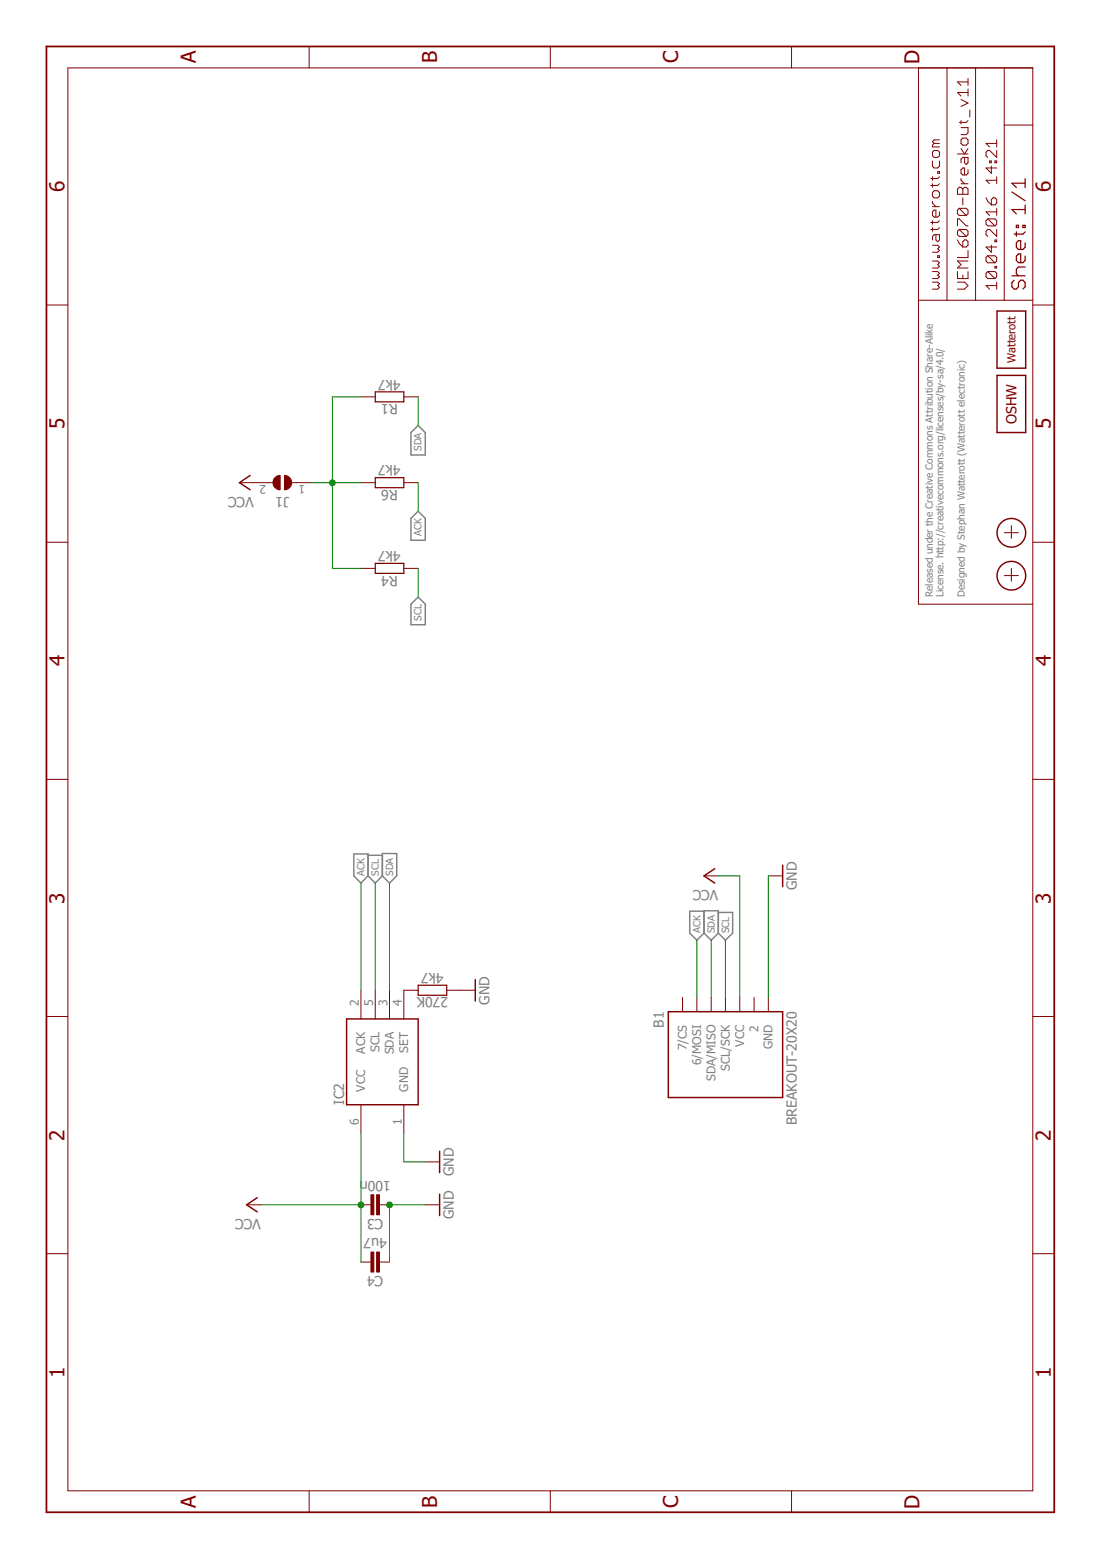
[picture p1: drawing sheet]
<svg xmlns="http://www.w3.org/2000/svg" width="210mm" height="297mm" viewBox="0 0 210 297" stroke-linecap="round" stroke-linejoin="round" font-family="sans-serif">
<path d="M78.3 82.4l1.4-1.4 1.3 1.4v4.2h-2.7zM78.3 98.7l1.4-1.4 1.3 1.4v4.2h-2.7zM78.3 115l1.4-1.3 1.3 1.3v4h-2.7zM67.4 162.6h2.7v4.2l-1.4 1.3-1.3-1.3zM70.1 166.8l1.4 1.3 1.3-1.3M70.1 162.9h2.7M72.8 162.5h2.8v4.3l-1.4 1.3-1.4-1.3zM134.1 177.7v-4.3h2.7v4.3M134.1 177.7l1.4 1.3 1.3-1.3M134.1 173.5h-2.7v4.2l1.3 1.3 1.4-1.3M136.8 173.7h2.8v4l-1.4 1.3-1.4-1.3" fill="none" stroke="#808080" stroke-width=".28"/>
<g fill="none" stroke="#800000" stroke-width=".19">
<path d="M12.9 12.9h183.8v271h-183.8zM58.9 8.8v4.1M104.8 8.8v4.1M150.8 8.8v4.1M174.9 12.9v102.1h21.8M180.4 12.9v44.3M183 18.9l1.4 .7-1.4 .7M184.4 14.9v1.4M184.4 16.9v1.4M184.4 17.6h-2l.6 .7M184.4 15.6h-2l.6 .7M185.8 12.9v44.3"/>
<path d="M191.3 12.9v44.3M177.6 30.6v1l.3 .4h.7l.3-.4v-1M177.6 33.7v.6M177.6 35v.7M177.6 38.3v.4l.7 .6M177.6 39.3h1.3M177.9 28.6h.7l.3 .4v.7l-.3 .3h-.7l-.3-.3v-.7zM177.9 36.3h.7l.3 .4v.6l-.3 .4h-.7l-.3-.4v-.6zM177.9 27.3h1M177.9 27.3l-.3 .3v.4h1.3M178.6 32.7h.3v.3h-.3zM178.9 35l-.3 .3h-1.3"/>
<path d="M178.9 33.7l-.3 .3h-1.3M178.9 26.6h-1l-.3 .4 .3 .3M182.4 36l.3-.3h.3l.4 .3 .3-.3h.3l.4 .3v1h-2zM182.4 29.3h2M182.7 39.7l-.3 .3v.7l.3 .3h1.3M182.7 39.7h1.3l.4 .3v.7l-.4 .3M182.7 39.7l1.3 1.3M183 24.3h1.4v1l-.4 .3h-1M183 35h1.4M183 34v.3l.7 .7M183 23v.6M183 28.3l.7 1 .7-1"/>
<path d="M183.4 26.3h.6l.4 .3v.7l-.4 .3h-.6l-.4-.3v-.7zM183.4 36v1M183.4 37.7v1.3M183.7 30v1l.3 .3 .4-.3v-1h-1l-.4 .3v.7M184.4 32.3v.7l-.4 .3h-.6l-.4-.3v-.7l.4-.3h.3v1.3M184.4 23l-.4 .3h-1.3M184.7 21v1.3M187.8 37.7l.4 .6 .6 .7M188.5 30.6h.3v.4h-.3zM188.8 31.6v1.4l-1-1h2M188.8 38l.4-.3h.3l.3 .3v.7l-.3 .3h-.7zM189.5 30.6h.3v.4h-.3z"/>
<path d="M189.8 26.6v1.4M189.8 28.6v1.4l-1.3-1.4h-.3l-.4 .4v.7l.4 .3M189.8 33.7v1.3M189.8 39.7v1.3M189.8 34.3h-2l.7 .7M189.8 27.3h-2l.7 .7M191.3 23.8h5.4M8.8 58.1h4.1M174.9 57.2h21.8M177.6 53.7h1l.3 .3-.3 .4 .3 .3-.3 .4h-1M177.6 51.7h1l.3 .3-.3 .4 .3 .3-.3 .3h-1M177.6 49.7h1l.3 .3-.3 .4 .3 .3-.3 .3h-1"/>
<path d="M177.6 46.7h1l.3 .3-.3 .4 .3 .3-.3 .3h-1M177.6 42v.7M177.6 43.3v.7M178.3 44.7v1l.3 .3 .3-.3v-1h-1l-.3 .3v.7M178.6 48.7h.3v.3h-.3zM178.9 43.3l-.3 .4h-1.3M178.9 40.3v.7l-.3 .3h-.7l-.3-.3v-.7l.3-.3h.4v1.3M178.9 42l-.3 .4h-1.3M182.4 53.7h1.3l.7 .7-.7 .7h-1.3M182.4 43v-1.3h.3l1.3 1.3h.4M182.4 51.7v1.3h2v-1.3M182.4 45.7l.3 .7 .7 .6"/>
<path d="M182.7 43.7l-.3 .3v.7l.3 .3h1.3M182.7 43.7h1.3l.4 .3v.7l-.4 .3M182.7 43.7l1.3 1.3M183.4 46l.3-.3h.3l.4 .3v.7l-.4 .3h-.6zM183.4 52.4v.6M184.4 47.7v1.3h-2M184.4 49.7h-2l.6 .7-.6 .6h2M188.2 51.7l-.4 .3v.7l.4 .3h1.3M188.2 41.7h1.3l.3 .3v.7l-.3 .3M188.2 41.7l-.4 .3v.7l.4 .3h1.3M188.2 48.7h1.3l.3 .3v.7l-.3 .3M188.2 51.7h1.3l.3 .3v.7l-.3 .3"/>
<path d="M188.2 48.7l-.4 .3v.7l.4 .3h1.3M188.2 51.7l1.3 1.3M188.2 48.7l1.3 1.3M188.2 41.7l1.3 1.3M188.8 46.7v1.3l-1-1h2M189.5 50.7h.3v.3h-.3zM189.5 45.7h.3v.3h-.3zM189.8 43.7v1.3l-1.3-1.3h-.3l-.4 .3v.7l.4 .3M189.8 54.4h-2l.7 .7M189.8 53.7v1.4M189.8 40.3h-2l.7 .7M196.7 58.1h4.1"/>
<path d="M68.7 75.6h2.8M76.9 75.6h2.8M45.6 91.9h6.4M55.5 91.9h3.7M68.7 91.9h2.8M76.9 91.9h2.8M8.8 103.3h4.1M68.7 108.2h2.8M76.9 108.2h2.8M191.3 109.6h2.7M191.3 101.4h2.7M192.6 100.1v2.4"/>
<path d="M192.6 108.2v2.5M196.7 103.3h4.1M8.8 148.4h4.1M196.7 148.4h4.1M134.1 166.8h2.7M146.3 166.8h2.8M8.8 193.5h4.1M68.7 188.6v5.4M71.5 188.6v5.4M74.2 188.6v5.4M79.7 188.6h-2.8v5.4M85.1 188.6h5.4"/>
<path d="M130 189.9v2.7M132.7 189.9v2.7M135.5 189.9v2.7M138.2 189.9v2.7M140.9 189.9v2.7M143.6 189.9v2.7M146.3 189.9v2.7M196.7 193.5h4.1M68.7 210.4v5.4M76.9 210.4v5.4M8.8 238.7h4.1M47 229.4h2.7"/>
<path d="M68.7 229.4h2M72.3 229.4h1.9M81 221.2h2.7M81 229.4h2.7M196.7 238.7h4.1M68.7 240.3h2M72.3 240.3h1.9M58.9 283.9v4.1M104.8 283.9v4.1M150.8 283.9v4.1"/>
</g>
<path d="M8.8 8.8h192v279.2h-192z" fill="none" stroke="#800000" stroke-width=".34"/>
<g fill="none" stroke="#800000" stroke-width=".23">
<path d="M192.7 36.6l2.6 1.6M195.3 39.9h-2.6l.9 .8M195.3 34v1.7M195.3 39.1v1.6M195.3 34.9h-2.6l.9 .8M192.7 52.5h2.6M193.2 53.4l-.5 .4v.8l.5 .4h.4l.4-.4v-.8l.4-.4h.4l.5 .4v.8l-.5 .4M193.6 42.9h.4v.4h-.4zM193.6 44.2v.8M194.8 42.9h.5v.4h-.5zM195.3 46.2v.9l-.5 .4h-.8l-.4-.4v-.9l.4-.4h.4v1.7M195.3 48.8v.8l-.5 .4h-.8l-.4-.4v-.8l.4-.5h.4v1.7"/>
<path d="M195.3 50.8h-1.3l-.4 .5v.8l.4 .4M195.3 44.2l-.5 .4h-1.6M71.5 74.6h5.4v1.9h-5.4zM71.5 91h5.4v1.9h-5.4zM71.5 107.3h5.4v1.9h-5.4zM79.7 187.6h5.4v1.9h-5.4z"/>
</g>
<g fill="none" stroke="#800000" stroke-width=".28">
<path d="M189.9 59.2h5.5v10.9h-5.5zM189.9 71.5h5.5v10.9h-5.5zM47.6 90.5l-2 1.4 2 1.4M136.1 165.4l-2 1.4 2 1.3M149.1 164.7v4.1M66 194h13.7v16.4h-13.7zM90.5 186.5v4.1M127.3 192.6h21.8v16.4h-21.8zM83.7 219.2v4.1M49 228l-2 1.4 2 1.4M83.7 227.4v4.1"/>
<circle cx="192.6" cy="109.6" r="2.73"/>
<circle cx="192.6" cy="101.5" r="2.73"/>
</g>
<g fill="#800000" stroke="#800000" stroke-width=".19">
<path d="M70.7 227.5h.5v3.8h-.5z"/>
<path d="M71.7 227.5h.6v3.8h-.6z"/>
<path d="M70.7 238.4h.5v3.8h-.5z"/>
<path d="M71.7 238.4h.6v3.8h-.6z"/>
</g>
<g fill="#800000" stroke="#800000" stroke-width=".19">
<path d="M52.4 90.9l.5-.3 .5-.1v2.8a1.36 1.36 0 0 1-1.3-.9 1.36 1.36 0 0 1 .3-1.5z" fill-rule="evenodd"/>
<path d="M54.2 90.5a1.37 1.37 0 0 1 1.4 1.4 1.37 1.37 0 0 1-1.4 1.4z" fill-rule="evenodd"/>
</g>
<g fill="none" stroke="#008000" stroke-width=".19">
<path d="M68.7 75.6h-5.4v32.6h5.4M79.7 75.6v5.4M59.2 91.9h9.5M79.7 91.9v5.4M79.7 108.2v5.5M68.7 168.1v20.5M71.5 168.1v20.5M74.2 168.1v20.5M132.7 179v10.9M135.5 179v10.9M136.8 166.8h4.1v23.1M138.2 179v10.9"/>
<path d="M146.3 166.8v23.1M68.7 215.8v24.5M76.9 215.8v5.4h4.1M49.7 229.4h19M81 229.4h-6.8v10.9"/>
</g>
<g fill="#008000" stroke="#008000" stroke-width=".19">
<circle cx="74.2" cy="229.4" r=".55"/>
<circle cx="68.7" cy="229.4" r=".55"/>
<circle cx="63.3" cy="91.9" r=".55"/>
</g>
<g font-size="3.9" fill="#800000">
<text x="37.3" y="12.1" transform="rotate(-90 37.3 12.1)">A</text>
<text x="83.2" y="12.1" transform="rotate(-90 83.2 12.1)">B</text>
<text x="129.2" y="12.1" transform="rotate(-90 129.2 12.1)">C</text>
<text x="175.1" y="12.2" transform="rotate(-90 175.1 12.2)">D</text>
<text x="12.3" y="36.6" transform="rotate(-90 12.3 36.6)">6</text>
<text x="200.2" y="36.6" transform="rotate(-90 200.2 36.6)">6</text>
<text x="12.3" y="81.7" transform="rotate(-90 12.3 81.7)">5</text>
<text x="200.2" y="81.7" transform="rotate(-90 200.2 81.7)">5</text>
<text x="12.3" y="126.9" transform="rotate(-90 12.3 126.9)">4</text>
<text x="200.2" y="126.9" transform="rotate(-90 200.2 126.9)">4</text>
<text x="12.3" y="172.1" transform="rotate(-90 12.3 172.1)">3</text>
<text x="200.2" y="172.1" transform="rotate(-90 200.2 172.1)">3</text>
<text x="12.3" y="217.2" transform="rotate(-90 12.3 217.2)">2</text>
<text x="200.2" y="217.2" transform="rotate(-90 200.2 217.2)">2</text>
<text x="12.3" y="262.4" transform="rotate(-90 12.3 262.4)">1</text>
<text x="200.2" y="262.4" transform="rotate(-90 200.2 262.4)">1</text>
<text x="37.3" y="287.1" transform="rotate(-90 37.3 287.1)">A</text>
<text x="83.2" y="287.1" transform="rotate(-90 83.2 287.1)">B</text>
<text x="129.2" y="287.1" transform="rotate(-90 129.2 287.1)">C</text>
<text x="175.1" y="287.2" transform="rotate(-90 175.1 287.2)">D</text>
</g>
<g font-size="2.7" fill="#808080">
<text x="75.8" y="76.9" transform="rotate(-180 75.8 76.9)">R1</text>
<text x="76.3" y="72.3" transform="rotate(-180 76.3 72.3)">4k7</text>
<text x="76.3" y="88.6" transform="rotate(-180 76.3 88.6)">4k7</text>
<text x="48.3" y="94.6" transform="rotate(-180 48.3 94.6)">VCC</text>
<text x="55.1" y="94.6" transform="rotate(-180 55.1 94.6)">J1</text>
<text x="75.8" y="93.3" transform="rotate(-180 75.8 93.3)">R6</text>
<text x="76.3" y="105" transform="rotate(-180 76.3 105)">4k7</text>
<text x="75.8" y="109.6" transform="rotate(-180 75.8 109.6)">R4</text>
<text x="136.8" y="169.5" transform="rotate(-180 136.8 169.5)">VCC</text>
<text x="151.8" y="169.5" transform="rotate(-90 151.8 169.5)">GND</text>
<text x="84.5" y="185.3" transform="rotate(-180 84.5 185.3)">4k7</text>
<text x="85.3" y="189.9" transform="rotate(-180 85.3 189.9)">270K</text>
<text x="93.3" y="191.3" transform="rotate(-90 93.3 191.3)">GND</text>
<text x="126.5" y="195.7" transform="rotate(-90 126.5 195.7)">B1</text>
<text x="65.6" y="210.3" transform="rotate(-90 65.6 210.3)">IC2</text>
<text x="151.8" y="214.2" transform="rotate(-90 151.8 214.2)">BREAKOUT-20X20</text>
<text x="74.4" y="224.8" transform="rotate(-180 74.4 224.8)">100n</text>
<text x="86.4" y="224" transform="rotate(-90 86.4 224)">GND</text>
<text x="49.7" y="232.1" transform="rotate(-180 49.7 232.1)">VCC</text>
<text x="73" y="232.1" transform="rotate(-180 73 232.1)">C3</text>
<text x="86.4" y="232.1" transform="rotate(-90 86.4 232.1)">GND</text>
<text x="73.7" y="235.7" transform="rotate(-180 73.7 235.7)">4u7</text>
<text x="73" y="243" transform="rotate(-180 73 243)">C4</text>
</g>
<text font-size="2.7" fill="#800000" x="193.6" y="80.8" transform="rotate(-90 193.6 80.8)">OSHW</text>
<g font-size="2.3" fill="#808080">
<text x="50.7" y="92.3" transform="rotate(-180 50.7 92.3)">2</text>
<text x="58.1" y="92.3" transform="rotate(-180 58.1 92.3)">1</text>
<text x="68.4" y="191.5" transform="rotate(-90 68.4 191.5)">2</text>
<text x="71.1" y="191.5" transform="rotate(-90 71.1 191.5)">5</text>
<text x="73.8" y="191.5" transform="rotate(-90 73.8 191.5)">3</text>
<text x="76.5" y="191.5" transform="rotate(-90 76.5 191.5)">4</text>
<text x="144.4" y="196.4" transform="rotate(-90 144.4 196.4)">2</text>
<text x="69.6" y="200.6" transform="rotate(-90 69.6 200.6)">ACK</text>
<text x="72.3" y="200.3" transform="rotate(-90 72.3 200.3)">SCL</text>
<text x="75" y="200.7" transform="rotate(-90 75 200.7)">SDA</text>
<text x="77.7" y="200.5" transform="rotate(-90 77.7 200.5)">SET</text>
<text x="130.8" y="200" transform="rotate(-90 130.8 200)">7/CS</text>
<text x="133.6" y="202.9" transform="rotate(-90 133.6 202.9)">6/MOSI</text>
<text x="139" y="203.9" transform="rotate(-90 139 203.9)">SCL/SCK</text>
<text x="141.7" y="199.3" transform="rotate(-90 141.7 199.3)">VCC</text>
<text x="147.2" y="199.8" transform="rotate(-90 147.2 199.8)">GND</text>
<text x="69.6" y="207.8" transform="rotate(-90 69.6 207.8)">VCC</text>
<text x="77.7" y="207.8" transform="rotate(-90 77.7 207.8)">GND</text>
<text x="136.3" y="205.8" transform="rotate(-90 136.3 205.8)">SDA/MISO</text>
<text x="68.4" y="214.1" transform="rotate(-90 68.4 214.1)">6</text>
<text x="76.5" y="214.1" transform="rotate(-90 76.5 214.1)">1</text>
</g>
<text font-size="2.1" fill="#800000" x="193.4" y="69.2" transform="rotate(-90 193.4 69.2)">Watterott</text>
<g font-size="1.9" fill="#808080">
<text x="80.3" y="85.9" transform="rotate(-90 80.3 85.9)">SDA</text>
<text x="80.3" y="102.1" transform="rotate(-90 80.3 102.1)">ACK</text>
<text x="177.7" y="113.7" transform="rotate(-90 177.7 113.7)">Released under the Creative Commons Attribution Share-Alike</text>
<text x="179.7" y="113.7" transform="rotate(-90 179.7 113.7)">License. http://creativecommons.org/licenses/by-sa/4.0/</text>
<text x="183.8" y="113.7" transform="rotate(-90 183.8 113.7)">Designed by Stephan Watterott (Watterott electronic)</text>
<text x="80.3" y="118.2" transform="rotate(-90 80.3 118.2)">SCL</text>
<text x="69.4" y="166.8" transform="rotate(-90 69.4 166.8)">ACK</text>
<text x="72.2" y="166.8" transform="rotate(-90 72.2 166.8)">SCL</text>
<text x="74.9" y="166.8" transform="rotate(-90 74.9 166.8)">SDA</text>
<text x="133.4" y="177.7" transform="rotate(-90 133.4 177.7)">ACK</text>
<text x="136.1" y="177.7" transform="rotate(-90 136.1 177.7)">SDA</text>
<text x="138.9" y="177.7" transform="rotate(-90 138.9 177.7)">SCL</text>
</g>
</svg>
